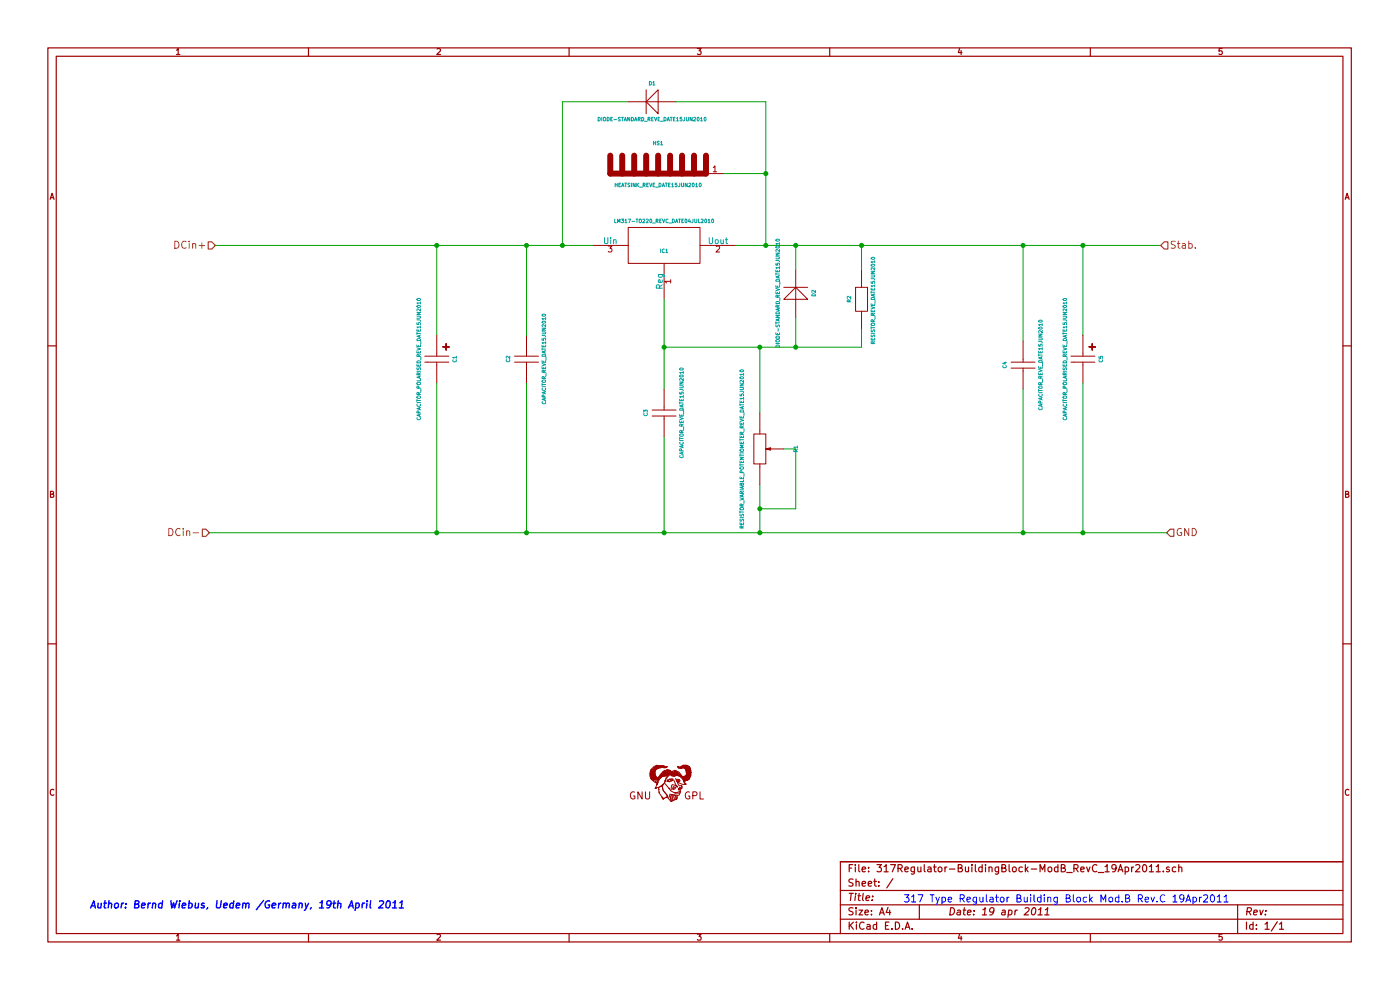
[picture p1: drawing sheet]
EESchema Schematic File Version 2  date 19.04.2011 15:59:19
LIBS:SymbolsSimilarEN60617+oldDIN617-RevE4
LIBS:317Regulator-BuildingBlock-ModB_RevC_19Apr2011-cache
EELAYER 25  0
EELAYER END
$Descr A4 11700 8267
encoding utf-8
Sheet 1 1
Title ""
Date "19 apr 2011"
Rev ""
Comp ""
Comment1 ""
Comment2 ""
Comment3 ""
Comment4 ""
$EndDescr
$Comp
L SYMBOL_GNU-LOGO_REVE_DATE07MAR2011 Sym?
U 1 1
P 5600 6550
F 0 "Sym?" H 5626 6346 60  0001 C CNN
F 1 "SYMBOL_GNU-LOGO_REVE_DATE07MAR2011" H 5476 6784 60  0001 C CNN
	1    5600 6550
	1    0    0    -1  
$EndComp
$Comp
L LM317-TO220_REVC_DATE04JUL2010 IC1
U 1 1
P 5550 2050
F 0 "IC1" H 5550 2000 30  0000 C CNN
F 1 "LM317-TO220_REVC_DATE04JUL2010" H 5550 2250 30  0000 C CNN
	1    5550 2050
	1    0    0    -1  
$EndComp
$Comp
L CAPACITOR_REVE_DATE15JUN2010 C3
U 1 1
P 5550 3450
F 0 "C3" H 5550 3600 30  0000 C CNN
F 1 "CAPACITOR_REVE_DATE15JUN2010" H 5550 3300 30  0000 C CNN
	1    5550 3450
	0    -1   -1   0   
$EndComp
$Comp
L CAPACITOR_REVE_DATE15JUN2010 C2
U 1 1
P 4400 3000
F 0 "C2" H 4400 3150 30  0000 C CNN
F 1 "CAPACITOR_REVE_DATE15JUN2010" H 4400 2850 30  0000 C CNN
	1    4400 3000
	0    -1   -1   0   
$EndComp
$Comp
L CAPACITOR_POLARISED_REVE_DATE15JUN2010 C1
U 1 1
P 3650 3000
F 0 "C1" H 3650 3150 30  0000 C CNN
F 1 "CAPACITOR_POLARISED_REVE_DATE15JUN2010" H 3650 2850 30  0000 C CNN
	1    3650 3000
	0    1    1    0   
$EndComp
$Comp
L DIODE-STANDARD_REVE_DATE15JUN2010 D1
U 1 1
P 5450 850
F 0 "D1" H 5450 1000 30  0000 C CNN
F 1 "DIODE-STANDARD_REVE_DATE15JUN2010" H 5450 700 30  0000 C CNN
	1    5450 850 
	-1   0    0    -1  
$EndComp
$Comp
L RESISTOR_VARIABLE_POTENTIOMETER_REVE_DATE15JUN2010 R1
U 1 1
P 6350 3750
F 0 "R1" H 6350 4050 30  0000 C CNN
F 1 "RESISTOR_VARIABLE_POTENTIOMETER_REVE_DATE15JUN2010" H 6350 3600 30  0000 C CNN
	1    6350 3750
	0    1    1    0   
$EndComp
$Comp
L HEATSINK_REVE_DATE15JUN2010 HS1
U 1 1
P 5500 1400
F 0 "HS1" H 5500 1600 30  0000 C CNN
F 1 "HEATSINK_REVE_DATE15JUN2010" H 5500 1250 30  0000 C CNN
	1    5500 1400
	-1   0    0    -1  
$EndComp
$Comp
L DIODE-STANDARD_REVE_DATE15JUN2010 D2
U 1 1
P 6650 2450
F 0 "D2" H 6650 2600 30  0000 C CNN
F 1 "DIODE-STANDARD_REVE_DATE15JUN2010" H 6650 2300 30  0000 C CNN
	1    6650 2450
	0    1    -1   0   
$EndComp
$Comp
L CAPACITOR_POLARISED_REVE_DATE15JUN2010 C5
U 1 1
P 9050 3000
F 0 "C5" H 9050 3150 30  0000 C CNN
F 1 "CAPACITOR_POLARISED_REVE_DATE15JUN2010" H 9050 2850 30  0000 C CNN
	1    9050 3000
	0    1    1    0   
$EndComp
$Comp
L RESISTOR_REVE_DATE15JUN2010 R2
U 1 1
P 7200 2500
F 0 "R2" H 7200 2600 30  0000 C CNN
F 1 "RESISTOR_REVE_DATE15JUN2010 " H 7200 2400 30  0000 C CNN
	1    7200 2500
	0    -1   -1   0   
$EndComp
$Comp
L CAPACITOR_REVE_DATE15JUN2010 C4
U 1 1
P 8550 3050
F 0 "C4" H 8550 3200 30  0000 C CNN
F 1 "CAPACITOR_REVE_DATE15JUN2010" H 8550 2900 30  0000 C CNN
	1    8550 3050
	0    -1   -1   0   
$EndComp
Wire Wire Line
	6350 3450 6350 2900
Connection ~ 6350 4250
Connection ~ 6350 4450
Connection ~ 5550 2900
Wire Wire Line
	5550 3250 5550 2500
Connection ~ 6350 2900
Connection ~ 7200 2050
Wire Wire Line
	7200 2250 7200 2050
Connection ~ 6400 1450
Wire Wire Line
	6050 1450 6400 1450
Wire Wire Line
	6400 2050 6400 850 
Wire Wire Line
	6400 850  5650 850 
Wire Wire Line
	3650 2800 3650 2050
Wire Wire Line
	4400 2800 4400 2050
Wire Wire Line
	8550 2850 8550 2050
Wire Wire Line
	9050 3200 9050 4450
Connection ~ 4700 2050
Connection ~ 3650 4450
Connection ~ 4400 2050
Connection ~ 8550 4450
Connection ~ 8550 2050
Wire Wire Line
	4950 2050 1800 2050
Wire Wire Line
	1750 4450 9750 4450
Wire Wire Line
	9700 2050 6150 2050
Connection ~ 9050 2050
Connection ~ 9050 4450
Connection ~ 3650 2050
Connection ~ 4400 4450
Connection ~ 6400 2050
Wire Wire Line
	9050 2800 9050 2050
Wire Wire Line
	8550 3250 8550 4450
Wire Wire Line
	4400 3200 4400 4450
Wire Wire Line
	3650 3200 3650 4450
Wire Wire Line
	5250 850  4700 850 
Wire Wire Line
	4700 850  4700 2050
Wire Wire Line
	6650 2250 6650 2050
Connection ~ 6650 2050
Wire Wire Line
	7200 2750 7200 2900
Wire Wire Line
	7200 2900 5550 2900
Wire Wire Line
	6650 2650 6650 2900
Connection ~ 6650 2900
Wire Wire Line
	5550 3650 5550 4450
Connection ~ 5550 4450
Wire Wire Line
	6550 3750 6650 3750
Wire Wire Line
	6650 3750 6650 4250
Wire Wire Line
	6650 4250 6350 4250
Wire Wire Line
	6350 4050 6350 4450
Text Notes 750  7600 0    60   Italic 12
Author: Bernd Wiebus, Uedem /Germany, 19th April 2011
Text Notes 7550 7550 0    60   ~ 0
317 Type Regulator Building Block Mod.B Rev.C 19Apr2011
Text HLabel 9700 2050 2    60   Input ~ 0
Stab.
Text HLabel 9750 4450 2    60   Input ~ 0
GND
Text HLabel 1750 4450 0    60   Input ~ 0
DCin-
Text HLabel 1800 2050 0    60   Input ~ 0
DCin+
$EndSCHEMATC
